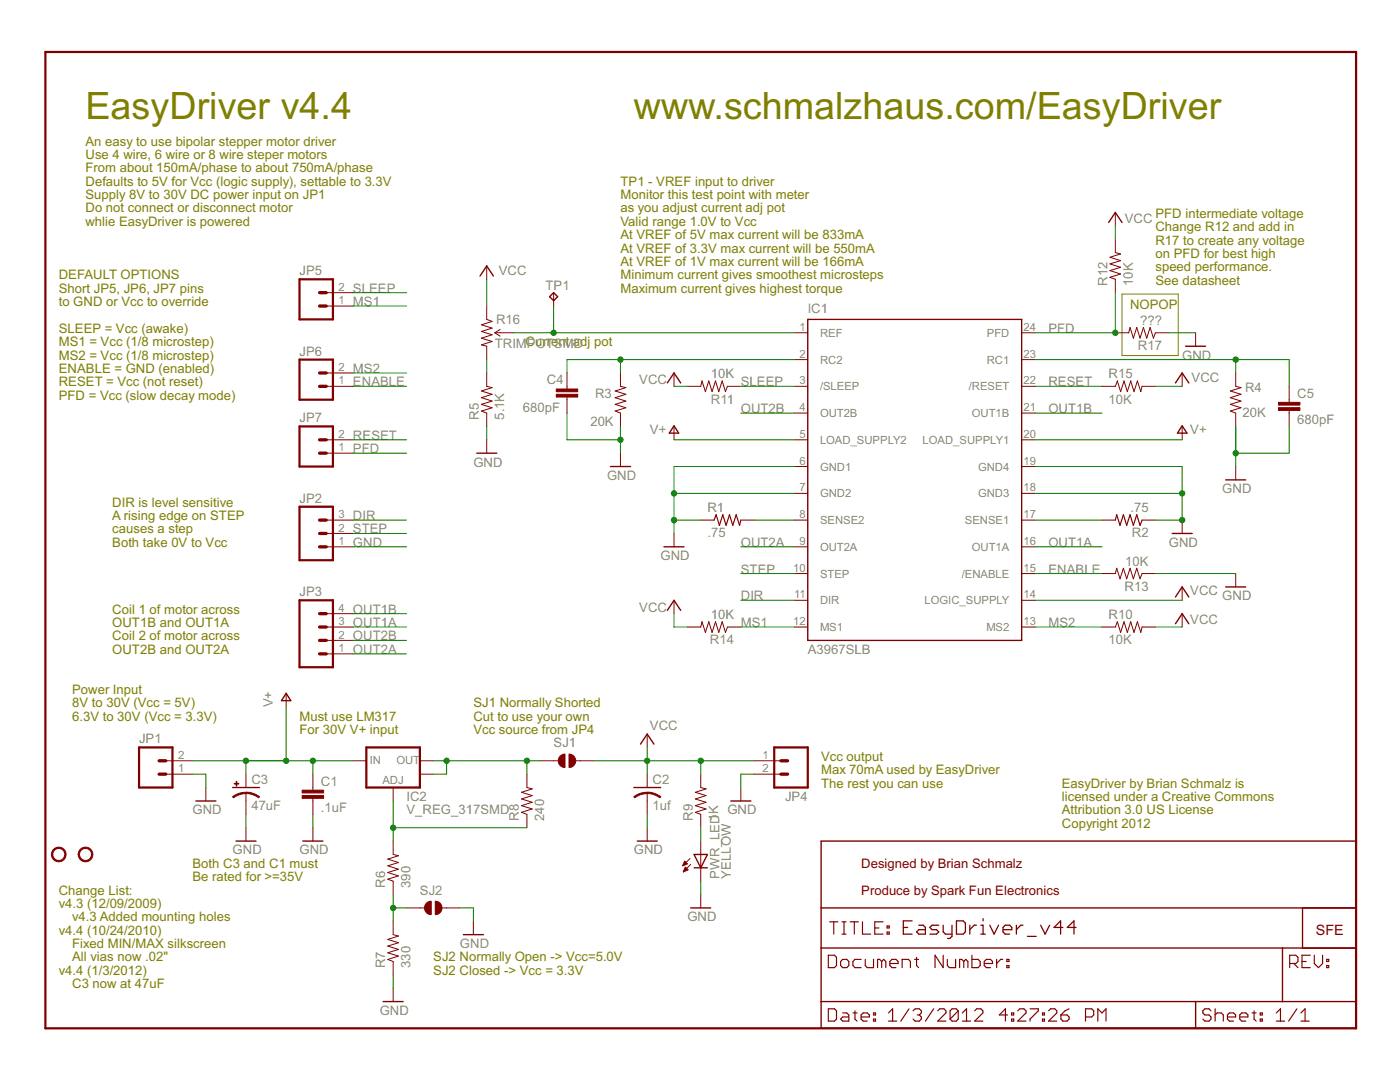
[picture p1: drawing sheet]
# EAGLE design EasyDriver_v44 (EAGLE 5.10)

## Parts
C1  .1uF  CAP0603  [0603]
C2  1uf  C-USC0603  [C0603]
C3  47uF  CPOL-USD  [PANASONIC_D]
C4  680pF  CAP0402  [C0402]
C5  680pF  CAP0402  [C0402]
IC1  A3967SLB  [SO24W]
IC2  V_REG_317SMD  [SOT223]
JP1  M021X02_NO_SILK  [1X02_NO_SILK]
JP2  M031X03_NO_SILK  [1X03_NO_SILK]
JP3  M041X04_NO_SILK  [1X04_NO_SILK]
JP4  M021X02_NO_SILK  [1X02_NO_SILK]
JP5  M021X02_NO_SILK  [1X02_NO_SILK]
JP6  M021X02_NO_SILK  [1X02_NO_SILK]
JP7  M021X02_NO_SILK  [1X02_NO_SILK]
JP8  STAND-OFF  [STAND-OFF]
JP9  STAND-OFF  [STAND-OFF]
PWR_LED  YELLOW  LED0603  [LED-0603]
R1  .75  R-US_R0805  [R0805]
R2  .75  R-US_R0805  [R0805]
R3  20K  RESISTOR0402  [C0402]
R4  20K  RESISTOR0402  [C0402]
R5  5.1K  RESISTOR0402  [C0402]
R6  390  RESISTOR0402  [C0402]
R7  330  RESISTOR0402  [C0402]
R8  240  RESISTOR0402  [C0402]
R9  1K  RESISTOR0402  [C0402]
R10  10K  RESISTOR0402  [C0402]
R11  10K  RESISTOR0402  [C0402]
R12  10K  RESISTOR0402  [C0402]
R13  10K  RESISTOR0402  [C0402]
R14  10K  RESISTOR0402  [C0402]
R15  10K  RESISTOR0402  [C0402]
R16  TRIMPOTSMD  [TRIMPOT-3MM]
R17  ???  RESISTOR0402  [C0402]
SJ1  SOLDERJUMPERTRACE  [SJ_2S-TRACE]
SJ2  SOLDERJUMPERNO  [SJ_2S-NO]
TP1  TPPAD1-13  [P1-13]
U$2  LOGO-SFENEW  [SFE-NEW-WEBLOGO]

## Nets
5V_ALT: IC2.2(OUT) IC2.4(OUT) R8.2 SJ1.1
DIR: IC1.11(DIR) JP2.3
ENABLE: IC1.15(/ENABLE) JP6.1 R13.2
GND: C1.2 C2.2 C3.- C4.2 C5.2 IC1.6(GND1) IC1.7(GND2) IC1.18(GND3) IC1.19(GND4) JP1.1 JP2.1 JP4.2 PWR_LED.C R1.1 R2.1 R3.1 R4.1 R5.1 R7.1 R13.1 R17.1 SJ2.2
MS1: IC1.12(MS1) JP5.1 R14.1
MS2: IC1.13(MS2) JP6.2 R10.1
N$1: IC1.8(SENSE2) R1.2
N$2: PWR_LED.A R9.1
N$3: IC1.17(SENSE1) R2.2
N$4: R6.1 R7.2 SJ2.1
N$5: C4.1 IC1.2(RC2) R3.2
N$6: IC2.1(ADJ) R6.2 R8.1
N$7: C5.1 IC1.23(RC1) R4.2
N$11: R5.2 R16.3(CW)
N$12: IC1.1(REF) R16.2(WIPER) TP1.1(TP)
OUT1A: IC1.16(OUT1A) JP3.3
OUT1B: IC1.21(OUT1B) JP3.4
OUT2A: IC1.9(OUT2A) JP3.1
OUT2B: IC1.4(OUT2B) JP3.2
PFD: IC1.24(PFD) JP7.1 R12.1 R17.2
RESET: IC1.22(/RESET) JP7.2 R15.1
SLEEP: IC1.3(/SLEEP) JP5.2 R11.1
STEP: IC1.10(STEP) JP2.2
V+: C1.1 C3.+ IC1.5(LOAD_SUPPLY2) IC1.20(LOAD_SUPPLY1) IC2.3(IN) JP1.2
VCC: C2.1 IC1.14(LOGIC_SUPPLY) JP4.1 R9.2 R10.2 R11.2 R12.2 R14.2 R15.2 R16.1(CCW) SJ1.2

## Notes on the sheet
- EasyDriver v4.4 | www.schmalzhaus.com/EasyDriver
- An easy to use bipolar stepper motor driver
- Use 4 wire, 6 wire or 8 wire steper motors
- From about 150mA/phase to about 750mA/phase
- Defaults to 5V for Vcc (logic supply), settable to 3.3V | TP1 - VREF input to driver
- Supply 8V to 30V DC power input on JP1 | Monitor this test point with meter
- Do not connect or disconnect motor | as you adjust current adj pot
- PFD intermediate voltage
- whlie EasyDriver is powered | Valid range 1.0V to Vcc
- Change R12 and add in
- At VREF of 5V max current will be 833mA
- R17 to create any voltage
- At VREF of 3.3V max current will be 550mA
- on PFD for best high
- At VREF of 1V max current will be 166mA
- speed performance.
- DEFAULT OPTIONS | Minimum current gives smoothest microsteps
- See datasheet
- Short JP5, JP6, JP7 pins | Maximum current gives highest torque
- to GND or Vcc to override | NOPOP
- SLEEP = Vcc (awake)
- MS1 = Vcc (1/8 microstep) | Current adj pot
- MS2 = Vcc (1/8 microstep)
- ENABLE = GND (enabled)
- RESET = Vcc (not reset)
- PFD = Vcc (slow decay mode)
- DIR is level sensitive
- A rising edge on STEP
- causes a step
- Both take 0V to Vcc
- Coil 1 of motor across
- OUT1B and OUT1A
- Coil 2 of motor across
- OUT2B and OUT2A
- Power Input
- 8V to 30V (Vcc = 5V) | SJ1 Normally Shorted
- 6.3V to 30V (Vcc = 3.3V) | Must use LM317 | Cut to use your own
- For 30V V+ input | Vcc source from JP4
- Vcc output
- Max 70mA used by EasyDriver
- The rest you can use | EasyDriver by Brian Schmalz is
- licensed under a Creative Commons
- Attribution 3.0 US License
- Copyright 2012
- Both C3 and C1 must | Designed by Brian Schmalz
- Be rated for >=35V
- Change List: | Produce by Spark Fun Electronics
- v4.3 (12/09/2009)
- v4.3 Added mounting holes
- v4.4 (10/24/2010)
- Fixed MIN/MAX silkscreen
- All vias now .02" | SJ2 Normally Open -> Vcc=5.0V
- v4.4 (1/3/2012) | SJ2 Closed -> Vcc = 3.3V
- C3 now at 47uF
